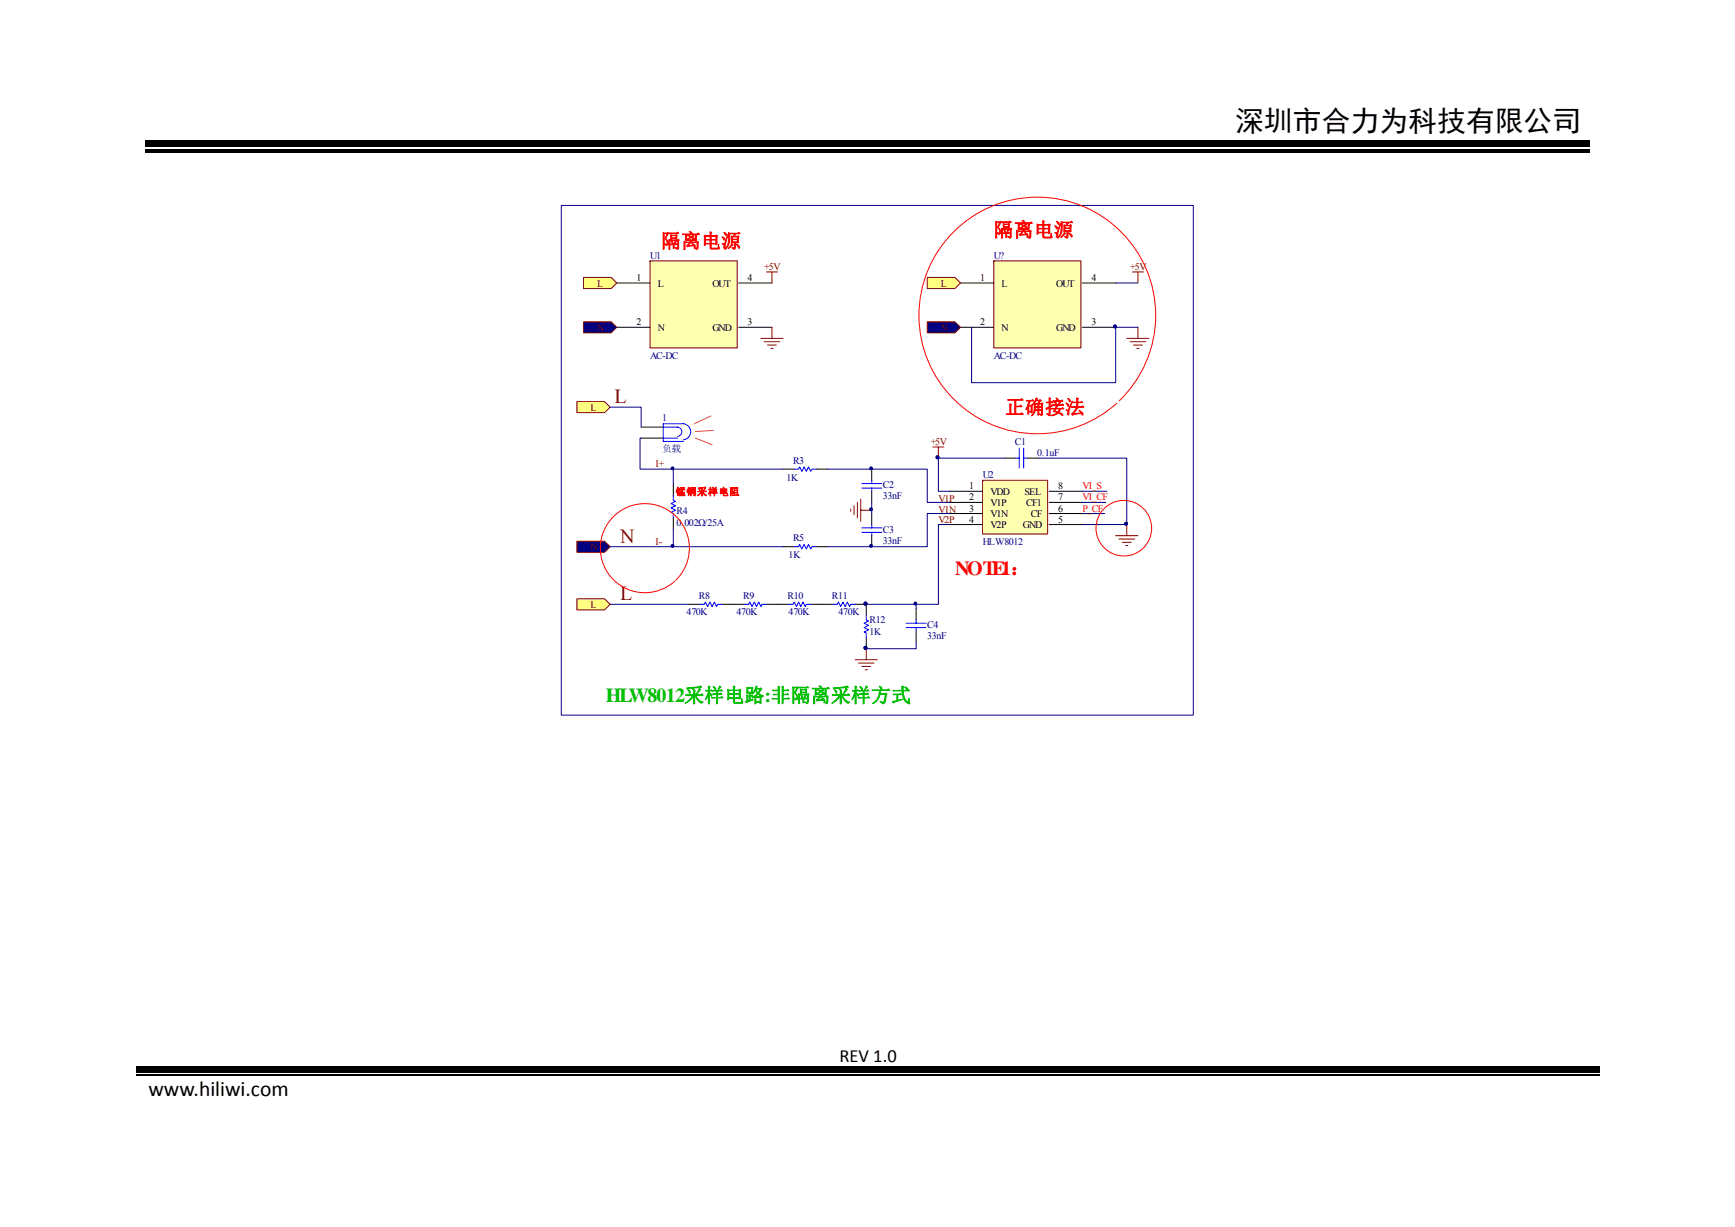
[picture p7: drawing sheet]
<svg xmlns="http://www.w3.org/2000/svg" width="297mm" height="210mm" viewBox="0 0 297 210" stroke-linecap="round" stroke-linejoin="round" font-family="sans-serif">
<path d="M24.9 25.5h247.2v.6h-247.2zM24.9 24h247.2v1h-247.2zM23.2 182.5h83.8v1.1h-83.8zM106.7 182.5h1.6v1.1h-1.6zM108.3 182.5h82.1v1.1h-82.1zM190.1 182.5h1.6v1.1h-1.6zM191.7 182.5h82.2v1.1h-82.2z" fill="#000"/>
<path d="M23.2 184h250.7" fill="none" stroke="#000" stroke-width=".25"/>
<path d="M111.3 44.6h14.9v14.9h-14.9z" fill-rule="evenodd" fill="#ffffb0" stroke="#800000" stroke-width=".17"/>
<path d="M105.6 48.4h5.7M105.6 56h5.7M126.5 48.4h5.7M126.5 56h5.7M172 78.4h1.9M175.8 78.4h1.9M149.2 80.3v1.9M149.2 84.1v1.9M149.2 87.9v1.9M149.2 91.7v1.9M156.8 104.2v1.9M156.8 108v1.9" fill="none" stroke="#000" stroke-width=".17"/>
<path d="M172 78.4h-11.3v5.7h1.8M177.7 78.4h15.2v11.4h-7.6M149.2 86v1.9M185.3 87.9h3.8M104.5 103.4h13.4" fill="none" stroke="#000080" stroke-width=".17"/>
<g fill="none" stroke="#00f" stroke-width=".17">
<path d="M173.9 78.4h.6M174.5 76.7v3.4M175.3 78.4h.5M175.3 76.7v3.4M147.5 83.5h3.5M147.5 82.8h3.5M147.5 91.1h3.5M147.5 90.3h3.5M149.2 82.2v.6M149.2 83.5v.6M149.2 89.8v.5M149.2 91.1v.6"/>
<path d="M155.1 106.7h3.5M155.1 107.4h3.5M156.8 106.1v.6M156.8 107.4v.6"/>
</g>
<g fill="#000080" stroke="#000080" stroke-width=".17">
<path d="M149 87h.3v.3l-.2 .1-.2-.1z" fill-rule="evenodd"/>
<path d="M148 110.7l.2-.1 .2 .1-.1 .3h-.3z" fill-rule="evenodd"/>
<circle cx="149.1" cy="80.1" r=".24"/>
<circle cx="149.1" cy="93.4" r=".24"/>
<circle cx="160.5" cy="78.3" r=".25"/>
<circle cx="192.8" cy="89.6" r=".24"/>
</g>
<g fill="none" stroke="#800000" stroke-width=".17">
<path d="M159.7 76.5h1.9M160.7 76.5v1.9M145.6 87.1v.4M146.2 86.6v1.5M146.8 86v2.6M147.4 85.4v3.8M147.4 87.3h1.8M191 91.7h3.8M191.6 92.2h2.6M192.1 92.8h1.6M192.7 93.4h.4M192.9 89.8v1.9"/>
<path d="M146.4 112.9h3.8M147 113.5h2.6M147.5 114h1.6M148.1 114.6h.4M148.3 111v1.9"/>
</g>
<path d="M168.2 82.2h11.2v9.2h-11.2z" fill-rule="evenodd" fill="#ffffb0" stroke="#800000" stroke-width=".17"/>
<g fill="none" stroke="#000" stroke-width=".17">
<path d="M115.3 83v1.8M115.3 88.6v1.9M134.1 80.3h1.9M134.1 93.6h1.9M139.8 80.3h1.9M139.8 93.6h1.9M162.5 84.1h5.7M162.5 86h5.7M162.5 87.9h5.7M162.5 89.8h5.7M179.6 84.1h5.7M179.6 86h5.7"/>
<path d="M179.6 87.9h5.7M179.6 89.8h5.7M117.9 103.4h1.9M123.6 103.4h3.8M131.2 103.4h3.8M138.8 103.4h3.8M146.4 103.4h1.9v1.9M148.3 109.1v1.9"/>
</g>
<path d="M115.3 84.8v.8l.4 .2-.8 .4 .8 .4-.8 .3 .8 .4-.8 .4 .4 .2v.7M136 80.3h.7l.2-.4 .4 .8 .4-.8 .3 .8 .4-.8 .4 .8 .2-.4h.8M136 93.6h.7l.2-.4 .4 .7 .4-.7 .3 .7 .4-.7 .4 .7 .2-.3h.8M119.8 103.4h.8l.2-.4 .4 .8 .3-.8 .4 .8 .4-.8 .4 .8 .2-.4h.7M127.4 103.4h.8l.2-.4 .4 .8 .3-.8 .4 .8 .4-.8 .4 .8 .2-.4h.7M135 103.4h.8l.2-.4 .4 .8 .3-.8 .4 .8 .4-.8 .4 .8 .1-.4h.8M142.6 103.4h.8l.1-.4 .4 .8 .4-.8 .4 .8 .4-.8 .4 .8 .1-.4h.8M148.3 105.3v.8l.4 .2-.8 .4 .8 .3-.8 .4 .8 .4-.8 .4 .4 .2v.7" fill="none" stroke="#00f" stroke-width=".17"/>
<g fill="#000080" stroke="#000080" stroke-width=".17">
<path d="M148 103.1l.2-.1 .2 .2-.1 .3h-.3z" fill-rule="evenodd"/>
<path d="M148 103.1l.2-.1 .2 .2-.1 .3h-.3z" fill-rule="evenodd"/>
<path d="M148 110.7l.2-.1 .2 .1-.1 .3h-.3z" fill-rule="evenodd"/>
<path d="M156.6 103.1h.3v.4h-.3z" fill-rule="evenodd"/>
<path d="M148 110.7l.2-.1 .2 .1-.1 .3h-.3z" fill-rule="evenodd"/>
<path d="M148 103.1l.2-.1 .2 .2-.1 .3h-.3z" fill-rule="evenodd"/>
</g>
<path d="M141.7 80.3h17v5.7h3.8M162.5 87.9h-3.8v5.7h-17M162.5 89.8h-1.8v13.6h-12.4M185.3 86h4M185.3 84.1h4.2M156.8 109.9v1.1h-8.5M156.8 103.4v.8" fill="none" stroke="#000080" stroke-width=".17"/>
<path d="M98.8 102.5h4.7l1 .9-1 1h-4.7z" fill-rule="evenodd" fill="#ffff80" stroke="#800000" stroke-width=".17"/>
<path d="M98.8 92.6h4.7l1 1-1 .9h-4.7z" fill-rule="evenodd" fill="#000080" stroke="#800000" stroke-width=".17"/>
<path d="M98.8 68.7h4.7l1 1-1 .9h-4.7z" fill-rule="evenodd" fill="#ffff80" stroke="#800000" stroke-width=".17"/>
<path d="M109.8 73.1h3.8M109.8 75h3.8" fill="none" stroke="#000" stroke-width=".17"/>
<path d="M113.6 73.1h2.4a.81 .81 0 0 1 .7 .8 .81 .81 0 0 1-.7 .8M113.6 75h2.4M117 75.3a1.38 1.38 0 0 0 1.3-1.4 1.38 1.38 0 0 0-1.3-1.4h-3.4v3h3.4" fill="none" stroke="#00f" stroke-width=".17"/>
<path d="M104.5 69.7h5.3v3.4M109.8 75h-.2v5.3h24.5M104.5 93.6h29.6M115.3 80.3v2.7M115.3 90.5v3.1" fill="none" stroke="#000080" stroke-width=".17"/>
<path d="M119.1 75l2.8 1.1M121.7 71.2l-2.8 1.3M122.1 73.7l-3 .2" fill="none" stroke="#da2467" stroke-width=".17"/>
<g fill="#000080" stroke="#000080" stroke-width=".17">
<circle cx="115.1" cy="80.2" r=".25"/>
<circle cx="115.1" cy="93.4" r=".25"/>
</g>
<path d="M115.7 99.3a7.6 7.6 0 0 0-2.9-12.7 7.6 7.6 0 0 0-9.9 8.5 7.6 7.6 0 0 0 12.1 4.8l.5-.4M195.7 93.8a4.8 4.8 0 0 0-1.7-7.9 4.8 4.8 0 0 0-6.3 5.1 4.8 4.8 0 0 0 7.4 3.3l.5-.4" fill="none" stroke="#f00" stroke-width=".17"/>
<path d="M99.9 47.5h4.7l1 .9-1 1h-4.7z" fill-rule="evenodd" fill="#ffff80" stroke="#800000" stroke-width=".17"/>
<path d="M99.9 55.1h4.7l1 .9-1 1h-4.7z" fill-rule="evenodd" fill="#000080" stroke="#800000" stroke-width=".17"/>
<path d="M130.3 57.9h3.8M130.8 58.5h2.7M131.2 46.5h1.9M131.4 59.1h1.5M132 59.6h.4M132.2 46.5v1.9M132.2 56v1.9" fill="none" stroke="#800000" stroke-width=".17"/>
<path d="M96.1 35.2h108.2v87.2h-108.2z" fill="none" stroke="#0c0087" stroke-width=".17"/>
<path d="M170.1 44.6h15v14.9h-15z" fill-rule="evenodd" fill="#ffffb0" stroke="#800000" stroke-width=".17"/>
<path d="M164.4 48.4h5.7M164.4 56h5.7M185.3 48.4h5.7M185.3 56h5.7" fill="none" stroke="#000" stroke-width=".17"/>
<path d="M190.8 55.7h.3v.3h-.4l-.1-.1z" fill-rule="evenodd" fill="#000080" stroke="#000080" stroke-width=".17"/>
<path d="M158.7 47.5h4.8l.9 .9-.9 1h-4.8z" fill-rule="evenodd" fill="#ffff80" stroke="#800000" stroke-width=".17"/>
<path d="M158.7 55.1h4.8l.9 .9-.9 1h-4.8z" fill-rule="evenodd" fill="#000080" stroke="#800000" stroke-width=".17"/>
<path d="M192.9 57.9h3.8M193.5 58.5h2.6M193.9 46.5h1.9M194.1 59.1h1.5M194.6 59.6h.4M194.8 46.5v1.9M194.8 56v1.9" fill="none" stroke="#800000" stroke-width=".17"/>
<path d="M166.3 56v9.5h24.7v-9.5h3.8M191 48.4h3.8" fill="none" stroke="#000080" stroke-width=".17"/>
<path d="M190.8 55.7h.3v.3h-.4l-.1-.1z" fill-rule="evenodd" fill="#000080" stroke="#000080" stroke-width=".17"/>
<path d="M191.6 68.6a20.3 20.3 0 0 0-7.8-33.9 20.3 20.3 0 0 0-26.2 23 20.3 20.3 0 0 0 32.6 12.1l1-.8" fill="none" stroke="#f00" stroke-width=".17"/>
<text font-size="4.9" x="211.5" y="22.5">深圳市合力为科技有限公司</text>
<text font-size="3.7" x="25.4" y="187.6">www.hiliwi.com</text>
<g font-size="3.4" fill="#f00">
<text x="170.1" y="40.5">隔离电源</text>
<text x="113.2" y="42.4">隔离电源</text>
<text x="172" y="70.8">正确接法</text>
<text x="163.5" y="98.3">NOTE1：</text>
</g>
<g font-size="3.4" fill="#800000">
<text x="105.2" y="69">L</text>
<text x="106.2" y="92.9">N</text>
<text x="106.2" y="102.7">L</text>
</g>
<text font-size="3.4" fill="#00bf00" x="103.7" y="120.1">HLW8012采样电路:非隔离采样方式</text>
<text font-size="3.2" x="143.7" y="181.7">REV 1.0</text>
<g font-size="1.7" fill="#000080">
<text x="111.3" y="44.3">U1</text>
<text x="170.1" y="44.3">U?</text>
<text x="111.3" y="61.4">AC-DC</text>
<text x="170.1" y="61.4">AC-DC</text>
<text x="113.4" y="72">1</text>
<text x="113.4" y="77.3">负载</text>
<text x="173.8" y="76.2">C1</text>
<text x="134.6" y="82.2">1K</text>
<text x="135.8" y="79.4">R3</text>
<text x="151.2" y="83.6">C2</text>
<text x="168.3" y="81.9">U2</text>
<text x="177.5" y="78.1">0.1uF</text>
<text x="115.8" y="87.9">R4</text>
<text x="151.2" y="85.4">33nF</text>
<text x="115.8" y="90">0.002Ω/25A</text>
<text x="135" y="95.5">1K</text>
<text x="135.8" y="92.7">R5</text>
<text x="151.2" y="91.1">C3</text>
<text x="151.2" y="93">33nF</text>
<text x="168.3" y="93.2">HLW8012</text>
<text x="117.6" y="105.2">470K</text>
<text x="119.7" y="102.5">R8</text>
<text x="126.1" y="105.2">470K</text>
<text x="127.3" y="102.5">R9</text>
<text x="134.8" y="102.5">R10</text>
<text x="135" y="105.2">470K</text>
<text x="142.4" y="102.5">R11</text>
<text x="143.6" y="105.2">470K</text>
<text x="148.9" y="106.7">R12</text>
<text x="158.7" y="107.4">C4</text>
<text x="148.9" y="108.6">1K</text>
<text x="158.7" y="109.3">33nF</text>
</g>
<g font-size="1.7" fill="#800000">
<text x="130.8" y="46.2">+5V</text>
<text x="193.5" y="46.2">+5V</text>
<text x="102.2" y="49">L</text>
<text x="161.1" y="49">L</text>
<text x="102.2" y="56.6">N</text>
<text x="161.1" y="56.6">N</text>
<text x="101.1" y="70.3">L</text>
<text x="159.3" y="76.2">+5V</text>
<text x="112.2" y="79.9">I+</text>
<text x="160.7" y="89.4">V2P</text>
<text x="160.7" y="85.8">V1P</text>
<text x="160.7" y="87.7">V1N</text>
<text x="101.1" y="94.2">N</text>
<text x="112.2" y="93.2">I-</text>
<text x="101.1" y="104">L</text>
</g>
<g font-size="1.7">
<text x="109" y="48.1">1</text>
<text x="112.6" y="49">L</text>
<text x="122" y="49">OUT</text>
<text x="128" y="48.1">4</text>
<text x="167.8" y="48.1">1</text>
<text x="171.5" y="49">L</text>
<text x="180.8" y="49">OUT</text>
<text x="186.9" y="48.1">4</text>
<text x="109" y="55.7">2</text>
<text x="112.6" y="56.6">N</text>
<text x="122" y="56.6">GND</text>
<text x="128" y="55.7">3</text>
<text x="167.8" y="55.7">2</text>
<text x="171.5" y="56.6">N</text>
<text x="180.8" y="56.6">GND</text>
<text x="186.9" y="55.7">3</text>
<text x="165.9" y="83.8">1</text>
<text x="181.2" y="83.8">8</text>
<text x="165.9" y="85.6">2</text>
<text x="165.9" y="87.5">3</text>
<text x="165.9" y="89.4">4</text>
<text x="169.6" y="84.7">VDD</text>
<text x="169.6" y="86.6">V1P</text>
<text x="169.6" y="88.5">V1N</text>
<text x="175.4" y="84.7">SEL</text>
<text x="175.7" y="86.6">CF1</text>
<text x="176.5" y="88.5">CF</text>
<text x="181.2" y="89.4">5</text>
<text x="181.2" y="87.5">6</text>
<text x="181.2" y="85.6">7</text>
<text x="169.6" y="90.4">V2P</text>
<text x="175.1" y="90.4">GND</text>
</g>
<g font-size="1.7" fill="#f00">
<text x="185.3" y="83.8">VI_S</text>
<text x="115.7" y="84.7">锰铜采样电阻</text>
<text x="185.3" y="87.5">P_CF</text>
<text x="185.3" y="85.6">VI_CF</text>
</g>
</svg>
